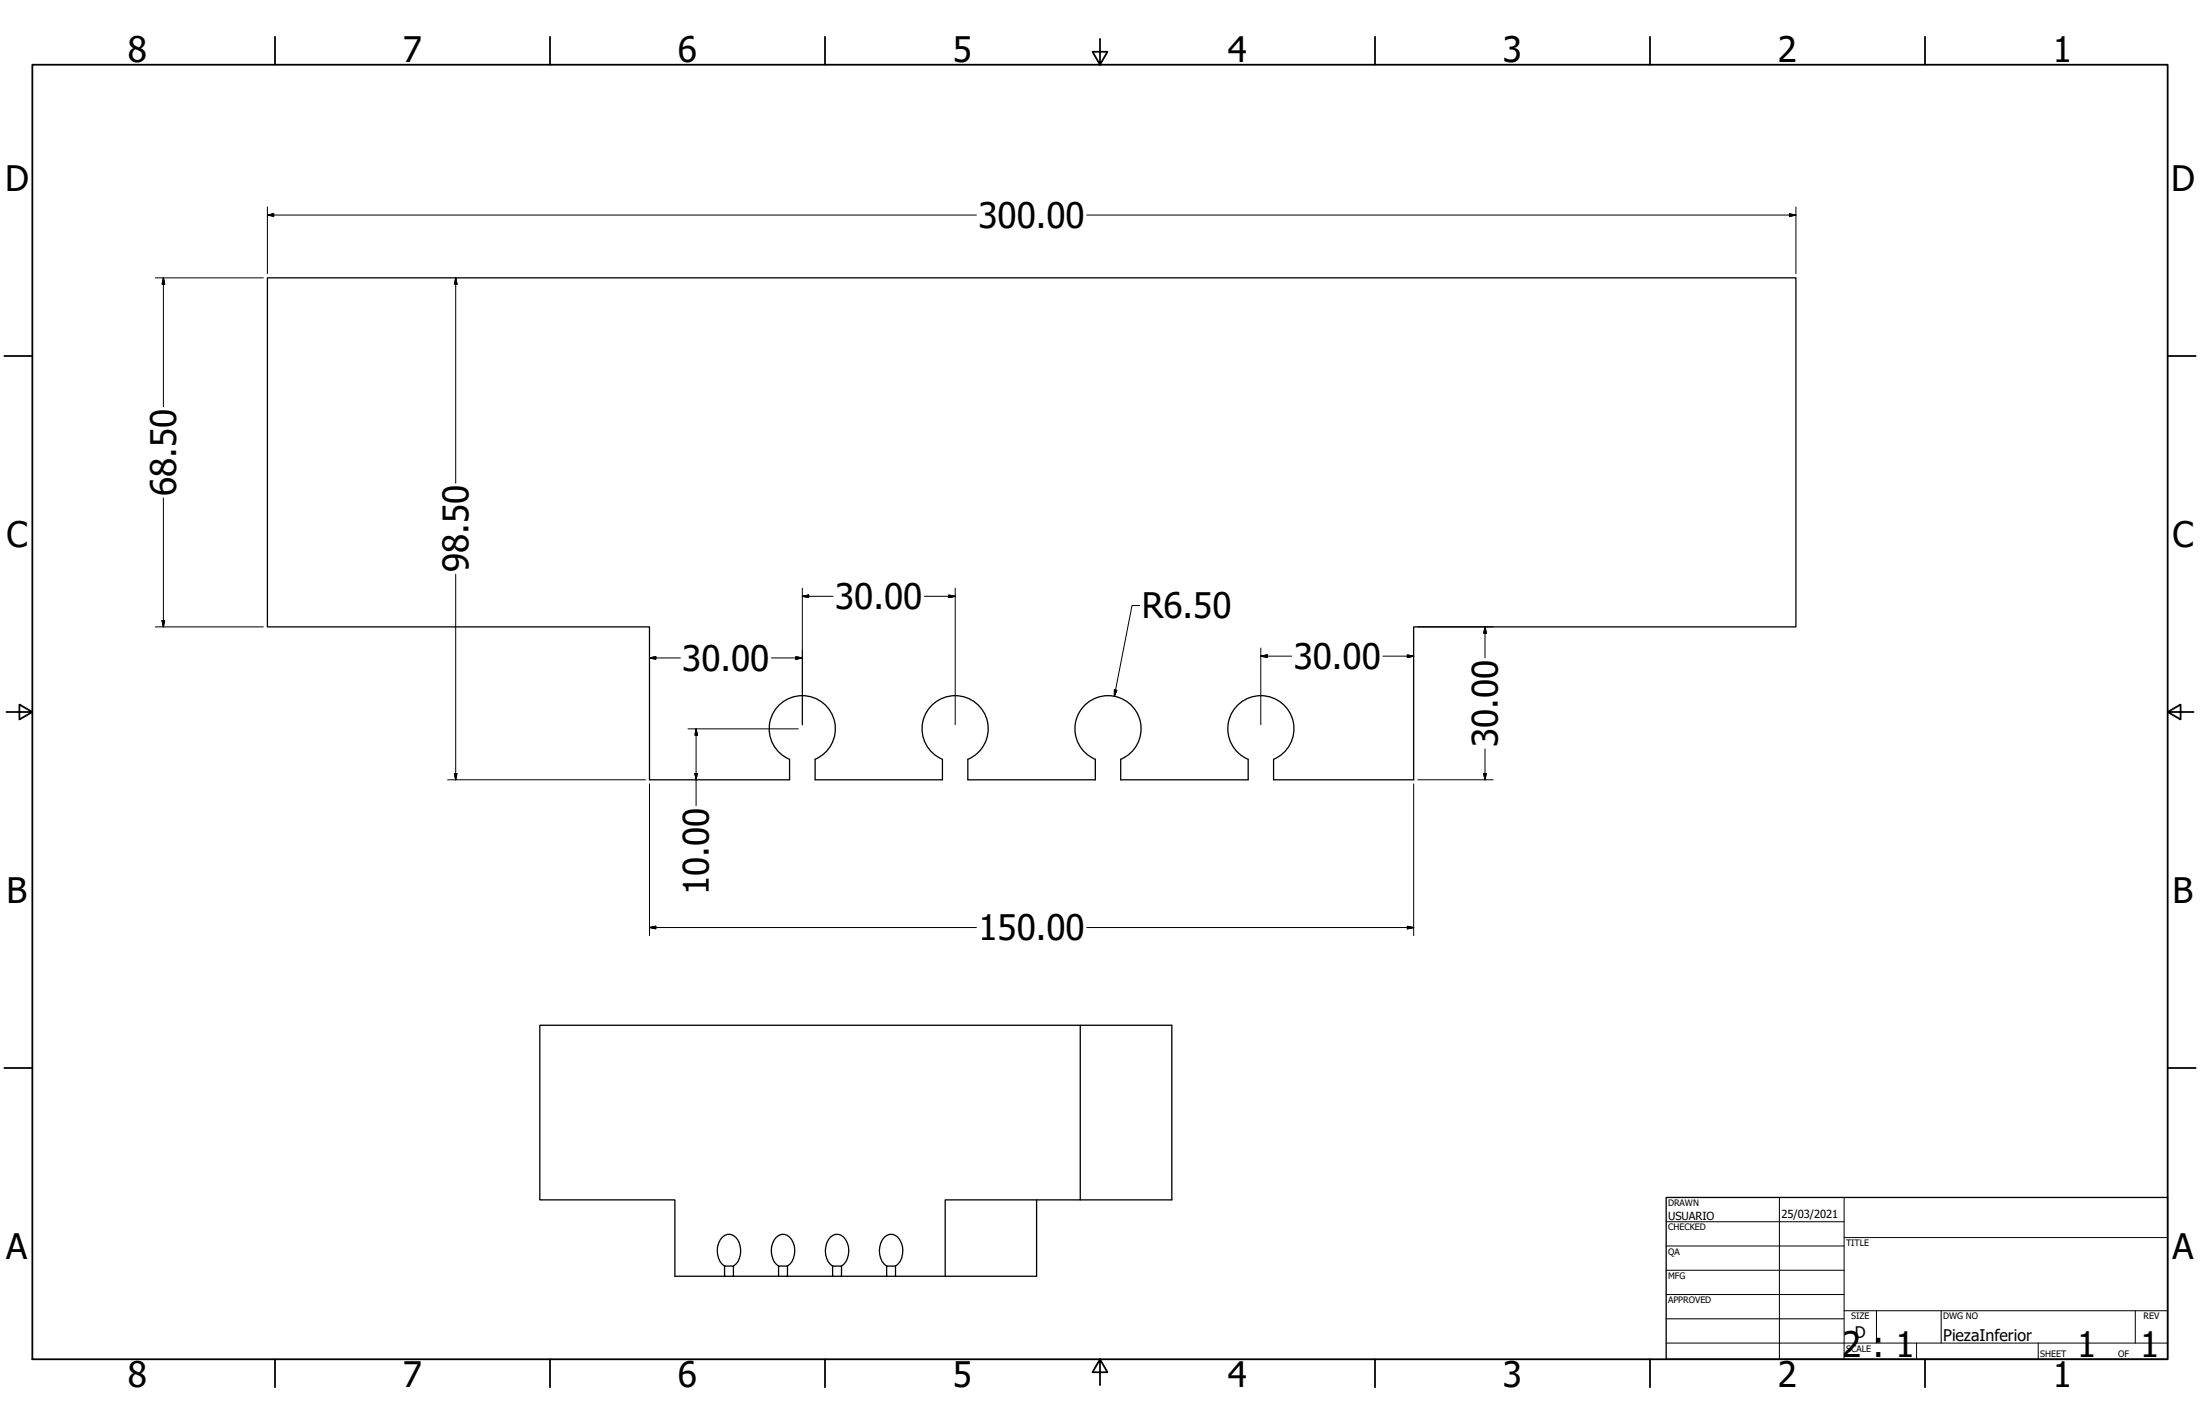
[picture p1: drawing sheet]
<svg xmlns="http://www.w3.org/2000/svg" width="864mm" height="559mm" viewBox="0 0 864 559" stroke-linecap="round" stroke-linejoin="round" font-family="sans-serif">
<!-- layer: Visible (ANSI) -->
<g fill="none" stroke="#000" stroke-width=".51">
<path d="M309.9 298a13 13 0 0 1-5.3-19.9 13 13 0 0 1 20.6 0 13 13 0 0 1-5.3 19.9M309.9 298v8h-54.9v-60h-150v-137h600v137h-150.1v60h-55v-8M320 298v8h50v-8M369.9 298a13 13 0 0 1-5.3-19.9 13 13 0 0 1 20.6 0 13 13 0 0 1-5.3 19.9M379.9 298v8h50.1v-8M429.9 298a13 13 0 0 1-5.3-19.9 13 13 0 0 1 20.6 0 13 13 0 0 1-5.3 19.9M439.9 298v8h50.1v-8M490 298a13 13 0 0 1-5.3-19.9 13 13 0 0 1 20.5 0 13 13 0 0 1-5.3 19.9M424.1 402.3h35.9v68.6h-35.9M406.9 470.9v29.9h-55.4M284.4 496.8h3.5v4h-3.5zM284.4 496.8a7.7 7.7 0 0 1 .1-12 4.1 4.1 0 0 1 5.7 2.9 7.9 7.9 0 0 1-2.3 9.1"/>
<path d="M305.6 496.8h3.5v4h-3.5zM305.6 496.8a7.7 7.7 0 0 1 .2-12 4.1 4.1 0 0 1 5.6 2.9 7.9 7.9 0 0 1-2.3 9.1M326.8 496.8h3.5v4h-3.5zM326.8 496.8a7.7 7.7 0 0 1 .2-12 4.1 4.1 0 0 1 5.6 2.9 7.9 7.9 0 0 1-2.3 9.1M348 496.8h3.5v4h-3.5zM348 496.8a7.7 7.7 0 0 1 .2-12 4.1 4.1 0 0 1 5.6 2.9 7.9 7.9 0 0 1-2.3 9.1M284.4 500.8h-19.5v-29.9h-53v-68.6h212.2v68.6h-53.1v29.9M287.9 500.8h17.7M309.1 500.8h17.7M330.3 500.8h17.7"/>
</g>
<!-- layer: Border (ANSI) -->
<g fill="none" stroke="#000" stroke-width=".7">
<path d="M107.9 14.4v11M215.9 14.4v11M323.8 14.4v11M431.8 15.2v10.2l-2.9-5.1h5.8l-2.9 5.1M539.8 14.4v11M647.7 14.4v11M755.6 14.4v11M12.7 25.4h838.2v508h-838.2zM1.7 139.7h11M850.9 139.7h11M2.5 279.4h10.2l-5.1-2.9v5.8l5.1-2.9M850.9 279.4l5.1 2.9v-5.8l-5.1 2.9h10.2"/>
<path d="M1.7 419.1h11M850.9 419.1h11M107.9 533.4v11M215.9 533.4v11M323.8 533.4v11M431.8 533.4l2.9 5.1h-5.8l2.9-5.1v10.2M539.8 533.4v11M647.7 533.4v11M755.6 533.4v11"/>
</g>
<!-- layer: Title (ANSI) -->
<g fill="none" stroke="#000" stroke-width=".39">
<path d="M654 479.4h69.9M698.5 469.9v63.5M723.9 469.9v63.5M654 488.9h69.9M654 498.5h69.9M723.9 485.6h127M654 508h69.9M654 517.5h69.9M723.9 514.3h127M736.6 514.3v12.7M762 514.3v12.7M838.2 514.3v12.7"/>
<path d="M654 527h196.9M752.3 527v6.4M800.1 527v6.4"/>
</g>
<path d="M654 469.9h196.9v63.5h-196.9z" fill="none" stroke="#000" stroke-width=".51"/>
<!-- layer: Dimension (ANSI) -->
<g fill="none" stroke="#000" stroke-width=".39">
<path d="M105 84.4l2.4-.5v1zM105 84.4h278.3M105 81.2v26.2M426.6 84.4h278.4M702.4 83.9l2.6 .5-2.6 .5zM705 81.2v26.2M61 109h42.4M64.1 109l.5 2.5h-1zM64.1 109v50.6M178.9 109l.5 2.5h-1zM178.9 109v80.6M64.1 195.4v50.6"/>
<path d="M178.9 225.4v80.6M315 234l2.4-.5v1zM315 234h12M315 230.8v53.6M362.8 234h12.2M372.4 233.5l2.6 .5-2.6 .5zM375 230.8v53.6M447.4 237.6h-3l-6.9 35.6M61 246h42.4M63.6 243.5h1l-.5 2.5zM255 258.2l2.4-.5v1zM255 258.2h12.1"/>
<path d="M302.8 258.2h12.2M312.4 257.7l2.6 .5-2.6 .5zM494.9 257.5l2.6-.5v1zM494.9 257.5h12.1M494.9 254.3v30.1M542.9 257.5h12M552.4 257l2.5 .5-2.5 .5zM556.6 246h29.5M582.9 246l.5 2.5h-1zM582.9 246v12.1M437.5 270.7l.9 .2-.9 2.3zM270.1 286h43.3"/>
<path d="M273.2 286l.5 2.5h-.9zM273.2 286v30.2M582.9 293.9v12.1M175.7 306h77.7M178.4 303.5h1l-.5 2.5zM255 307.6v59.6M272.8 303.5h.9l-.5 2.5zM554.9 307.6v59.6M556.6 306h29.5M582.4 303.5h1l-.5 2.5zM255 364l2.4-.5v1zM255 364h128.3"/>
<path d="M426.6 364h128.3M552.4 363.5l2.5 .5-2.5 .5z"/>
</g>
<g fill="#000" stroke="#000" stroke-width=".39">
<path d="M105 84.4l2.4-.5zM105 84.4l2.4-.5v1zM702.4 84.9l2.6-.5zM702.4 83.9l2.6 .5-2.6 .5zM64.1 109l.5 2.5zM64.1 109l.5 2.5h-1zM178.9 109l.5 2.5zM178.9 109l.5 2.5h-1zM315 234l2.4-.5zM315 234l2.4-.5v1zM372.4 234.5l2.6-.5zM372.4 233.5l2.6 .5-2.6 .5z"/>
<path d="M63.6 243.5l.5 2.5zM63.6 243.5h1l-.5 2.5zM255 258.2l2.4-.5zM255 258.2l2.4-.5v1zM312.4 258.7l2.6-.5zM312.4 257.7l2.6 .5-2.6 .5zM494.9 257.5l2.6-.5zM494.9 257.5l2.6-.5v1zM552.4 258l2.5-.5zM552.4 257l2.5 .5-2.5 .5zM582.9 246l.5 2.5zM582.9 246l.5 2.5h-1z"/>
<path d="M437.5 270.7v2.5zM437.5 270.7l.9 .2-.9 2.3zM273.2 286l.5 2.5zM273.2 286l.5 2.5h-.9zM178.4 303.5l.5 2.5zM178.4 303.5h1l-.5 2.5zM272.8 303.5l.4 2.5zM272.8 303.5h.9l-.5 2.5zM582.4 303.5l.5 2.5zM582.4 303.5h1l-.5 2.5zM255 364l2.4-.5zM255 364l2.4-.5v1z"/>
<path d="M552.4 364.5l2.5-.5zM552.4 363.5l2.5 .5-2.5 .5z"/>
</g>
<g font-size="13.8">
<text x="50.2" y="24.4">8</text>
<text x="158.2" y="24.4">7</text>
<text x="266.1" y="24.4">6</text>
<text x="374.1" y="24.4">5</text>
<text x="482" y="24.4">4</text>
<text x="590" y="24.4">3</text>
<text x="697.9" y="24.4">2</text>
<text x="805.9" y="24.4">1</text>
<text x="2" y="74.9">D</text>
<text x="852.2" y="74.9">D</text>
<text x="384.1" y="89.4">300.00</text>
<text x="69.2" y="194.6" transform="rotate(-90 69.2 194.6)">68.50</text>
<text x="2.5" y="214.6">C</text>
<text x="852.8" y="214.6">C</text>
<text x="183.9" y="224.6" transform="rotate(-90 183.9 224.6)">98.50</text>
<text x="327.9" y="239">30.00</text>
<text x="448.2" y="242.6">R6.50</text>
<text x="267.8" y="263.1">30.00</text>
<text x="507.9" y="262.5">30.00</text>
<text x="587.9" y="293.1" transform="rotate(-90 587.9 293.1)">30.00</text>
<text x="278.3" y="351.2" transform="rotate(-90 278.3 351.2)">10.00</text>
<text x="2.6" y="354.3">B</text>
<text x="852.9" y="354.3">B</text>
<text x="384.1" y="369">150.00</text>
<text x="2.5" y="494">A</text>
<text x="852.7" y="494">A</text>
<text x="723.1" y="532.6">2 : 1</text>
<text x="815.4" y="532.6">1</text>
<text x="840.1" y="532.6">1</text>
<text x="50.2" y="544.4">8</text>
<text x="158.2" y="544.4">7</text>
<text x="266.1" y="544.4">6</text>
<text x="374.1" y="544.4">5</text>
<text x="482" y="544.4">4</text>
<text x="590" y="544.4">3</text>
<text x="697.9" y="544.4">2</text>
<text x="805.9" y="544.4">1</text>
</g>
<g font-size="6.3">
<text x="728.1" y="524.9">D</text>
<text x="762.8" y="526.2">PiezaInferior</text>
</g>
<g font-size="4.4">
<text x="654.8" y="478.6">USUARIO</text>
<text x="699.3" y="478">25/03/2021</text>
</g>
<g font-size="3.5">
<text x="654.8" y="473.2">DRAWN</text>
<text x="654.8" y="482.8">CHECKED</text>
<text x="724.7" y="488.9">TITLE</text>
<text x="654.8" y="492.3">QA</text>
<text x="654.8" y="501.8">MFG</text>
<text x="654.8" y="511.4">APPROVED</text>
<text x="726.7" y="517.7">SIZE</text>
<text x="762.8" y="517.7">DWG NO</text>
<text x="841.4" y="517.7">REV</text>
<text x="724.7" y="530.4">SCALE</text>
<text x="800.9" y="532.6">SHEET</text>
<text x="831.5" y="532.6">OF</text>
</g>
</svg>
